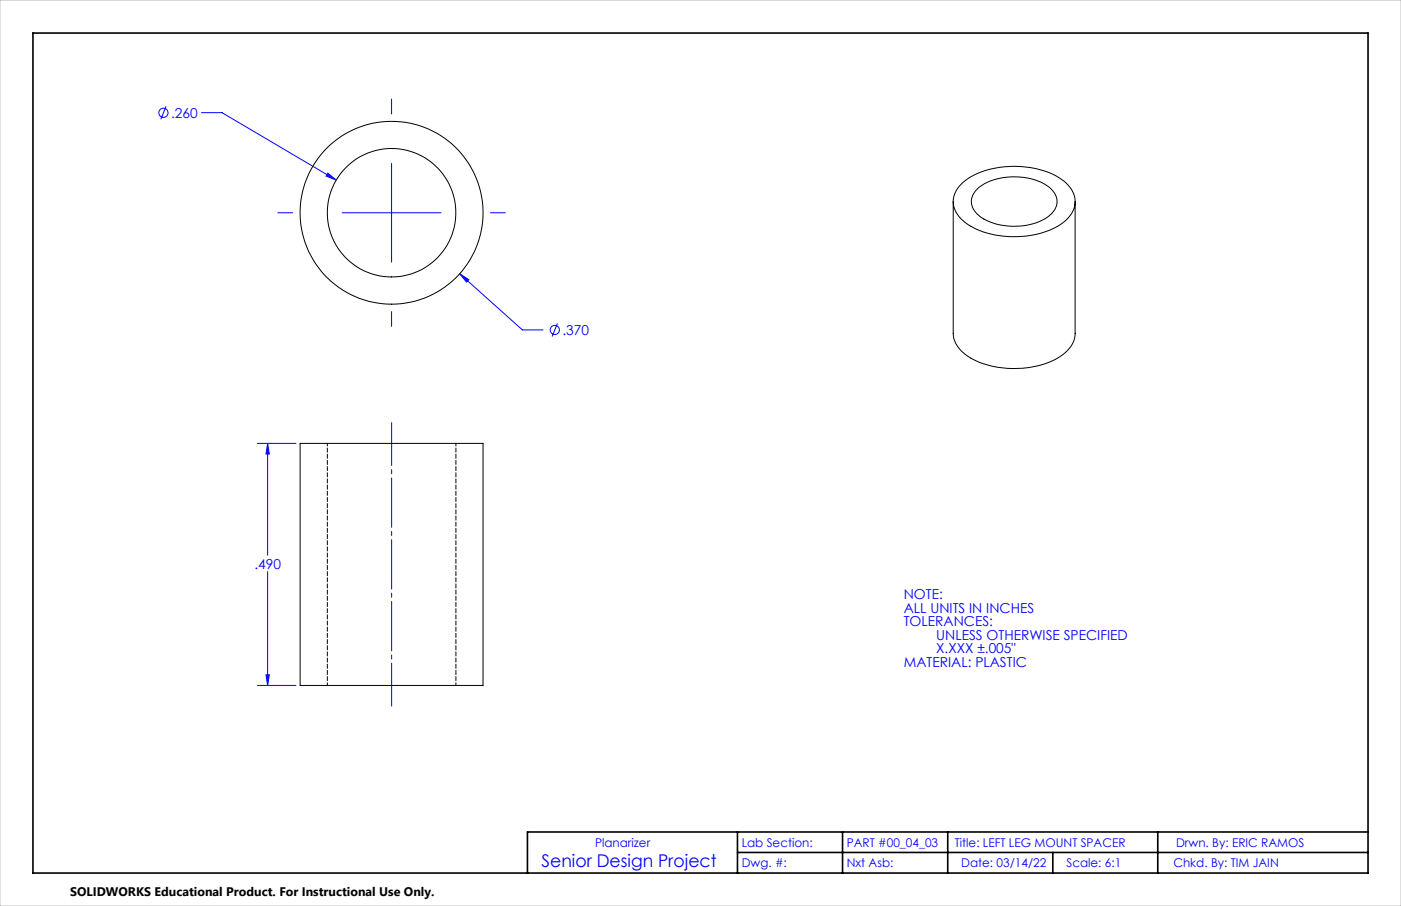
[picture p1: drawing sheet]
<svg xmlns="http://www.w3.org/2000/svg" width="432mm" height="279mm" viewBox="0 0 432 279" stroke-linecap="round" stroke-linejoin="round" font-family="sans-serif">
<g fill="none" stroke="#00f" stroke-width=".31">
<path d="M51.2 32.8l-1.6 4M62.1 34.7h6.3l35.2 20.8M120.7 30.6v4.5M101 53.4l2.6 2.1-3.1-1.2zM120.7 50.4v30.5M85.6 65.6h4.6M105.4 65.6h30.5M151.2 65.6h4.6M120.7 96.1v4.5M141.7 84.4l2.8 1.9-.7 .7zM141.7 84.4l19.3 17.3h6.4M171.8 99.7l-1.6 4.1"/>
<path d="M79.3 136.7h11.9M82.5 136.7l.5 3.3h-1zM82.5 136.7v34.5M82.5 176.3v35.1M79.3 211.4h11.9M82 208.1h1l-.5 3.3z"/>
<circle cx="50.4" cy="34.8" r="1.41"/>
<circle cx="171" cy="101.8" r="1.41"/>
</g>
<path d="M120.7 217.7v-87.3" fill="none" stroke="#00f" stroke-width=".31" stroke-dasharray="15.2 1.3 1.3 1.3" stroke-dashoffset="2"/>
<path d="M10.2 10.2h411.4v259h-411.4zM227.3 256.6v12.6M259.7 256.6v12.6M292.1 256.6v12.6M356.8 256.6v12.6M421.6 256.6h-259v12.6M227.3 262.9h194.3M324.5 262.9v6.3" fill="none" stroke="#000" stroke-width=".5"/>
<path d="M0 0h431.8v279.4h-431.8z" fill="none" stroke="#c0c0c0" stroke-width=".31"/>
<path d="M82.5 136.7l.5 3.3h-1zM82 208.1h1l-.5 3.3zM101 53.4l-.5 .9 3.1 1.2zM141.7 84.4l2.1 2.6 .7-.7z" fill="#00f"/>
<g fill="none" stroke="#000" stroke-width=".31">
<path d="M296.6 56.4a26 26 0 0 1 20.1-4.8 19.7 19.7 0 0 1 13 6.1 7.2 7.2 0 0 1-1.7 10.6 27.4 27.4 0 0 1-21.4 4.2 17.5 17.5 0 0 1-11.9-6.9 7.1 7.1 0 0 1 1.9-9.2zM301.4 58a19.7 19.7 0 0 1 18-2.4 8.4 8.4 0 0 1 6.4 6.2 7.3 7.3 0 0 1-5.4 6.5 19.9 19.9 0 0 1-18.7-1.8 5.2 5.2 0 0 1-.3-8.5zM293.8 62.2v40.6a9.7 9.7 0 0 0 6.2 8.1 29.6 29.6 0 0 0 26.2-.6 9.1 9.1 0 0 0 5.2-7.5v-40.6M92.5 136.7h56.4v74.7h-56.4z"/>
<circle cx="120.7" cy="65.6" r="28.2"/>
<circle cx="120.7" cy="65.6" r="19.8"/>
</g>
<path d="M100.9 136.7v74.7M140.5 211.4v-74.7" fill="none" stroke="#000" stroke-width=".31" stroke-dasharray="1.3 .6" stroke-dashoffset=".4"/>
<text font-size="5.4" fill="#00f" x="166.9" y="267.5">Senior Design Project</text>
<g font-size="4.2" fill="#00f">
<text x="52.7" y="36.3">.260</text>
<text x="173.3" y="103.3">.370</text>
<text x="78.4" y="175.3">.490</text>
<text x="278.6" y="184.8">NOTE:</text>
<text x="278.6" y="189">ALL UNITS IN INCHES</text>
<text x="278.6" y="193.2">TOLERANCES:</text>
<text x="288.6" y="197.4">UNLESS OTHERWISE SPECIFIED</text>
<text x="288.6" y="201.5">X.XXX ±.005&quot;</text>
<text x="278.6" y="205.7">MATERIAL: PLASTIC</text>
</g>
<text font-size="3.8" x="21.6" y="276.3">SOLIDWORKS Educational Product. For Instructional Use Only.</text>
<g font-size="3.7" fill="#00f">
<text x="183.4" y="261.3">Planarizer</text>
<text x="228.6" y="261.1">Lab Section:</text>
<text x="261" y="261.1">PART #00_04_03</text>
<text x="294.3" y="261.1">Title: LEFT LEG MOUNT SPACER</text>
<text x="362.5" y="261.1">Drwn. By: ERIC RAMOS</text>
<text x="228.6" y="267.5">Dwg. #:</text>
<text x="261" y="267.5">Nxt Asb:</text>
<text x="296.2" y="267.5">Date: 03/14/22</text>
<text x="328.7" y="267.5">Scale: 6:1</text>
<text x="361.6" y="267.5">Chkd. By: TIM JAIN</text>
</g>
</svg>
